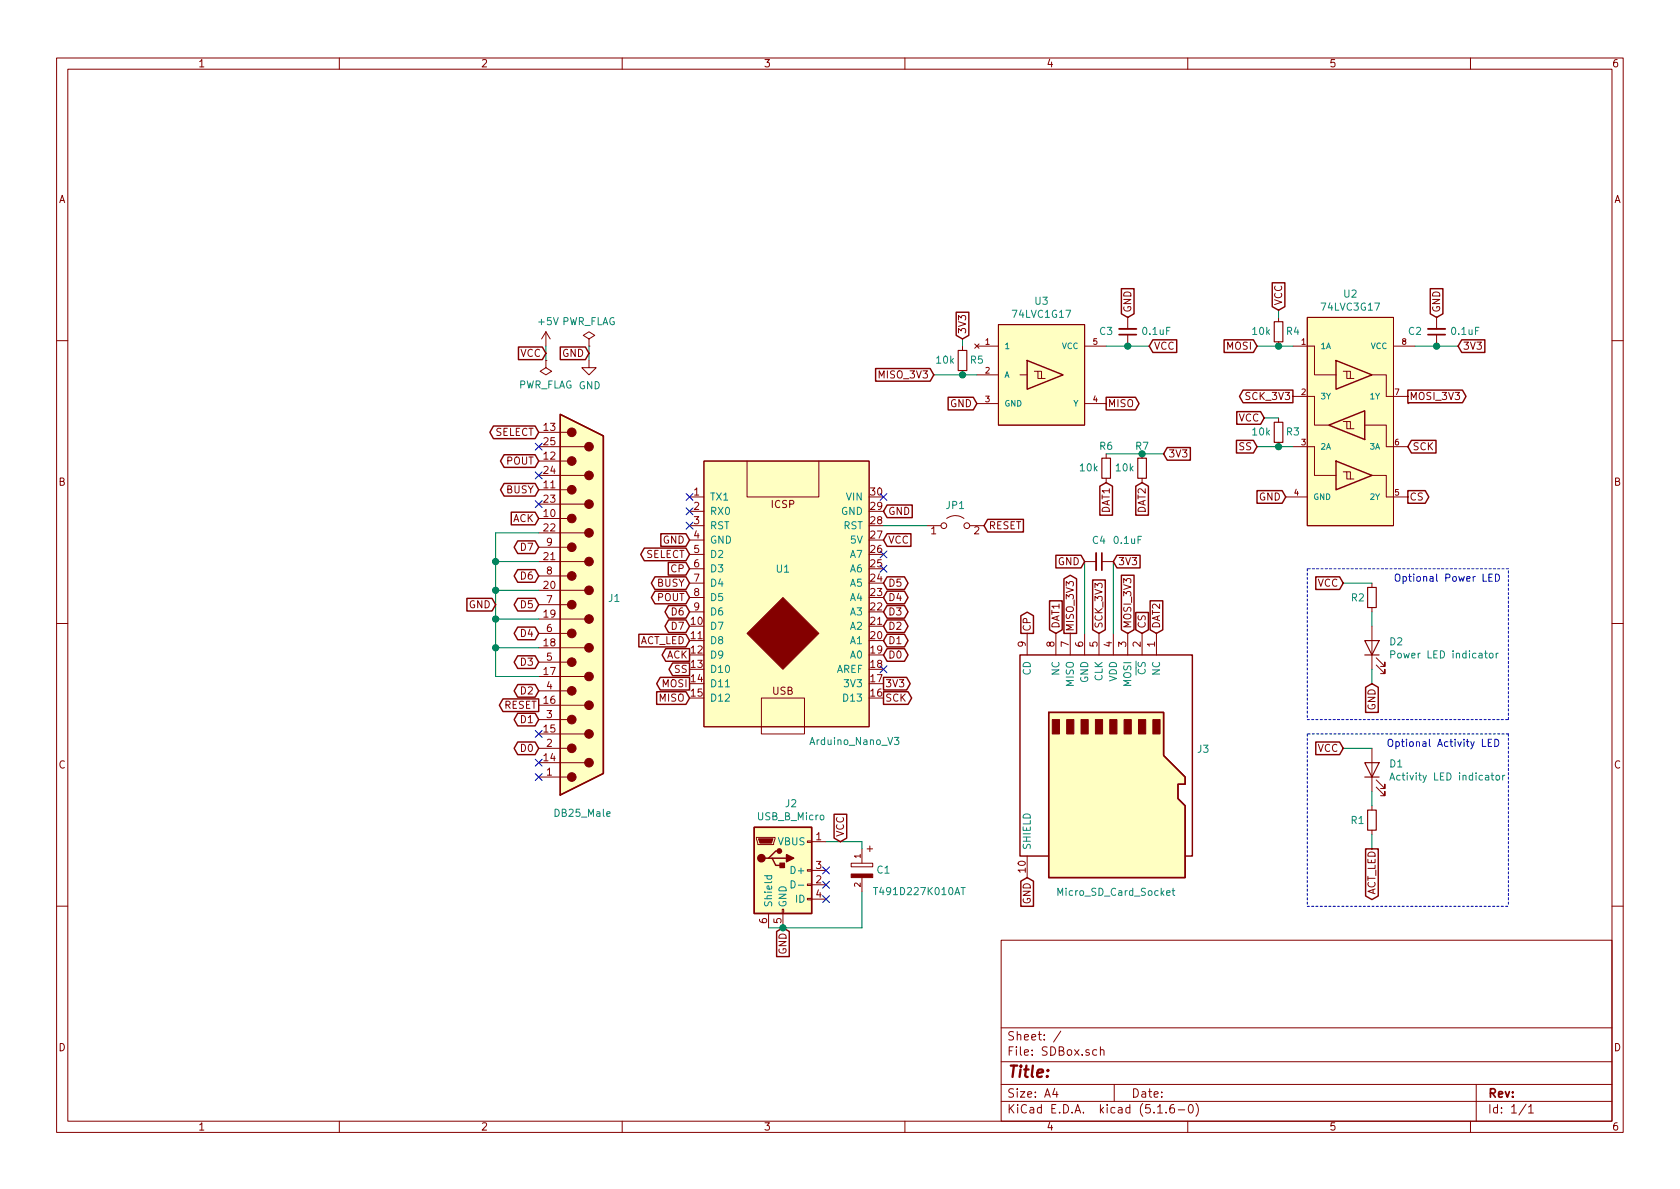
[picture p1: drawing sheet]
EESchema Schematic File Version 4
EELAYER 30 0
EELAYER END
$Descr A4 11693 8268
encoding utf-8
Sheet 1 1
Title ""
Date ""
Rev ""
Comp ""
Comment1 ""
Comment2 ""
Comment3 ""
Comment4 ""
$EndDescr
Text GLabel 3750 5200 0    50   BiDi ~ 0
D0
Text GLabel 3750 5000 0    50   BiDi ~ 0
D1
Text GLabel 3750 4800 0    50   BiDi ~ 0
D2
Text GLabel 3750 4600 0    50   BiDi ~ 0
D3
Text GLabel 3750 4400 0    50   BiDi ~ 0
D4
Text GLabel 3750 4200 0    50   BiDi ~ 0
D5
Text GLabel 3750 4000 0    50   BiDi ~ 0
D6
Text GLabel 3750 3800 0    50   BiDi ~ 0
D7
Text GLabel 3750 3400 0    50   BiDi ~ 0
BUSY
Text GLabel 3750 3200 0    50   BiDi ~ 0
POUT
Text GLabel 3750 3000 0    50   BiDi ~ 0
SELECT
Text GLabel 3450 4200 0    50   Input ~ 0
GND
Text GLabel 3750 4900 0    50   Output ~ 0
RESET
Text GLabel 4800 3750 0    50   Input ~ 0
GND
Text GLabel 6150 3550 2    50   Input ~ 0
GND
Text GLabel 4800 4050 0    50   BiDi ~ 0
BUSY
Text GLabel 4800 4150 0    50   BiDi ~ 0
POUT
Text GLabel 4800 4250 0    50   BiDi ~ 0
D6
Text GLabel 4800 4350 0    50   BiDi ~ 0
D7
Text GLabel 6150 4550 2    50   BiDi ~ 0
D0
Text GLabel 6150 4450 2    50   BiDi ~ 0
D1
Text GLabel 6150 4350 2    50   BiDi ~ 0
D2
Text GLabel 6150 4250 2    50   BiDi ~ 0
D3
Text GLabel 6150 4150 2    50   BiDi ~ 0
D4
Text GLabel 6150 4050 2    50   BiDi ~ 0
D5
Text GLabel 6850 3650 2    50   Input ~ 0
RESET
$Comp
L power:PWR_FLAG #FLG0101
U 1 1
P 3800 2500
F 0 "#FLG0101" H 3800 2575 50  0001 C CNN
F 1 "PWR_FLAG" H 3800 2673 50  0000 C CNN
F 2 "" H 3800 2500 50  0001 C CNN
F 3 "~" H 3800 2500 50  0001 C CNN
	1    3800 2500
	-1   0    0    1   
$EndComp
$Comp
L power:+5V #PWR0101
U 1 1
P 3800 2400
F 0 "#PWR0101" H 3800 2250 50  0001 C CNN
F 1 "+5V" H 3815 2573 50  0000 C CNN
F 2 "" H 3800 2400 50  0001 C CNN
F 3 "" H 3800 2400 50  0001 C CNN
	1    3800 2400
	1    0    0    -1  
$EndComp
Wire Wire Line
	3800 2400 3800 2500
$Comp
L power:GND #PWR0102
U 1 1
P 4100 2500
F 0 "#PWR0102" H 4100 2250 50  0001 C CNN
F 1 "GND" H 4105 2327 50  0000 C CNN
F 2 "" H 4100 2500 50  0001 C CNN
F 3 "" H 4100 2500 50  0001 C CNN
	1    4100 2500
	1    0    0    -1  
$EndComp
$Comp
L power:PWR_FLAG #FLG0102
U 1 1
P 4100 2400
F 0 "#FLG0102" H 4100 2475 50  0001 C CNN
F 1 "PWR_FLAG" H 4100 2573 50  0000 C CNN
F 2 "" H 4100 2400 50  0001 C CNN
F 3 "~" H 4100 2400 50  0001 C CNN
	1    4100 2400
	1    0    0    -1  
$EndComp
Wire Wire Line
	4100 2400 4100 2500
Text GLabel 4100 2450 0    50   Input ~ 0
GND
Text GLabel 7550 3900 0    50   Input ~ 0
GND
Text GLabel 5850 5850 1    50   Input ~ 0
VCC
Text GLabel 7450 4400 1    50   Output ~ 0
MISO_3V3
Text GLabel 7850 4400 1    50   Input ~ 0
MOSI_3V3
Text GLabel 4800 3850 0    50   BiDi ~ 0
SELECT
$Comp
L Device:C_Small C2
U 1 1
P 10000 2300
F 0 "C2" H 10150 2300 50  0000 C CNN
F 1 "0.1uF" H 9800 2300 50  0000 C CNN
F 2 "Capacitor_SMD:C_0805_2012Metric_Pad1.15x1.40mm_HandSolder" H 10000 2300 50  0001 C CNN
F 3 "~" H 10000 2300 50  0001 C CNN
	1    10000 2300
	-1   0    0    1   
$EndComp
Text GLabel 5450 6450 3    50   Input ~ 0
GND
Text GLabel 7650 4400 1    50   Input ~ 0
SCK_3V3
$Comp
L SDBox:Arduino_Nano_V3 U1
U 1 1
P 5450 4100
F 0 "U1" H 5450 4250 50  0000 C CNN
F 1 "Arduino_Nano_V3" H 5950 3050 50  0000 C CNN
F 2 "SDBox:Arduino_Nano_V3" H 5450 4100 50  0001 C CNN
F 3 "https://content.arduino.cc/assets/NanoV3.3_sch.pdf" H 5450 4100 50  0001 C CNN
	1    5450 4100
	1    0    0    -1  
$EndComp
NoConn ~ 6150 3850
NoConn ~ 6150 3950
NoConn ~ 6150 4650
NoConn ~ 3750 3300
NoConn ~ 3750 3500
NoConn ~ 3750 5100
NoConn ~ 4800 3450
NoConn ~ 4800 3550
NoConn ~ 4800 3650
Text GLabel 6150 4850 2    50   Output ~ 0
SCK
Text GLabel 4800 4850 0    50   Input ~ 0
MISO
Text GLabel 4800 4750 0    50   Output ~ 0
MOSI
Text GLabel 3800 2450 0    50   Input ~ 0
VCC
NoConn ~ 3750 3100
Text GLabel 9350 4050 0    50   Input ~ 0
VCC
$Comp
L Device:LED D2
U 1 1
P 9550 4500
F 0 "D2" V 9589 4383 50  0000 R CNN
F 1 "Power LED indicator" V 9498 4383 50  0000 R CNN
F 2 "LED_THT:LED_D3.0mm" H 9550 4500 50  0001 C CNN
F 3 "~" H 9550 4500 50  0001 C CNN
	1    9550 4500
	0    -1   -1   0   
$EndComp
Text GLabel 9550 4750 3    50   Input ~ 0
GND
Wire Wire Line
	9350 4050 9550 4050
Wire Wire Line
	9550 4250 9550 4350
Wire Wire Line
	9550 4650 9550 4750
Text GLabel 3750 3600 0    50   Input ~ 0
ACK
$Comp
L Device:R_Small R2
U 1 1
P 9550 4150
F 0 "R2" H 9400 4150 50  0000 L CNN
F 1 "150" H 9600 4150 50  0001 L CNN
F 2 "Resistor_SMD:R_1206_3216Metric_Pad1.42x1.75mm_HandSolder" H 9550 4150 50  0001 C CNN
F 3 "~" H 9550 4150 50  0001 C CNN
	1    9550 4150
	1    0    0    -1  
$EndComp
$Comp
L Device:R_Small R4
U 1 1
P 8900 2300
F 0 "R4" H 8800 2300 50  0000 C CNN
F 1 "10k" H 8950 2300 50  0000 L CNN
F 2 "Resistor_SMD:R_1206_3216Metric_Pad1.42x1.75mm_HandSolder" H 8900 2300 50  0001 C CNN
F 3 "~" H 8900 2300 50  0001 C CNN
	1    8900 2300
	-1   0    0    1   
$EndComp
$Comp
L Device:R_Small R1
U 1 1
P 9550 5700
F 0 "R1" H 9450 5700 50  0000 C CNN
F 1 "150" H 9700 5700 50  0001 C CNN
F 2 "Resistor_SMD:R_1206_3216Metric_Pad1.42x1.75mm_HandSolder" H 9550 5700 50  0001 C CNN
F 3 "~" H 9550 5700 50  0001 C CNN
	1    9550 5700
	1    0    0    -1  
$EndComp
Text GLabel 8950 3450 0    50   Input ~ 0
GND
Text GLabel 8900 2150 1    50   Input ~ 0
VCC
$Comp
L Device:LED D1
U 1 1
P 9550 5350
F 0 "D1" V 9589 5233 50  0000 R CNN
F 1 "Activity LED indicator" V 9498 5233 50  0000 R CNN
F 2 "LED_THT:LED_D3.0mm" H 9550 5350 50  0001 C CNN
F 3 "~" H 9550 5350 50  0001 C CNN
	1    9550 5350
	0    -1   -1   0   
$EndComp
Text Notes 9650 5200 0    50   ~ 0
Optional Activity LED
Wire Notes Line
	9100 3950 9100 5000
Wire Notes Line
	9100 5000 10500 5000
Wire Notes Line
	10500 5000 10500 3950
Wire Notes Line
	10500 3950 9100 3950
Text Notes 9700 4050 0    50   ~ 0
Optional Power LED
Wire Wire Line
	3750 3700 3450 3700
Wire Wire Line
	3450 3700 3450 3900
Wire Wire Line
	3450 4700 3750 4700
Wire Wire Line
	3750 3900 3450 3900
Connection ~ 3450 3900
Wire Wire Line
	3450 3900 3450 4100
Wire Wire Line
	3750 4100 3450 4100
Connection ~ 3450 4100
Wire Wire Line
	3450 4100 3450 4300
Wire Wire Line
	3750 4300 3450 4300
Connection ~ 3450 4300
Wire Wire Line
	3450 4300 3450 4500
Wire Wire Line
	3750 4500 3450 4500
Connection ~ 3450 4500
Wire Wire Line
	3450 4500 3450 4700
Text GLabel 4800 4550 0    50   Output ~ 0
ACK
NoConn ~ 3750 5400
$Comp
L Connector:DB25_Male J1
U 1 1
P 4050 4200
F 0 "J1" H 4230 4246 50  0000 L CNN
F 1 "DB25_Male" H 3850 2750 50  0000 L CNN
F 2 "Connector_Dsub:DSUB-25_Male_EdgeMount_P2.77mm" H 4050 4200 50  0001 C CNN
F 3 " ~" H 4050 4200 50  0001 C CNN
	1    4050 4200
	1    0    0    -1  
$EndComp
$Comp
L SDBox:Micro_SD_Card_Socket J3
U 1 1
P 7750 5300
F 0 "J3" V 7654 5880 50  0000 L CNN
F 1 "Micro_SD_Card_Socket" V 8650 4900 50  0000 L CNN
F 2 "SDBox:GCT-MEM2055-00-190-01-A" H 8900 5600 50  0001 C CNN
F 3 "" H 7750 5300 50  0001 C CNN
	1    7750 5300
	0    1    1    0   
$EndComp
Text GLabel 7750 3900 2    50   Input ~ 0
3V3
Text GLabel 6150 4750 2    50   Output ~ 0
3V3
Text GLabel 7150 6100 3    50   Input ~ 0
GND
Text GLabel 7950 4400 1    50   Input ~ 0
CS
Text GLabel 7350 4400 1    50   Input ~ 0
DAT1
Text GLabel 8050 4400 1    50   Input ~ 0
DAT2
Text GLabel 7150 4400 1    50   Output ~ 0
CP
$Comp
L SDBox:74LVC3G17 U2
U 1 1
P 9400 2950
F 0 "U2" H 9400 3865 50  0000 C CNN
F 1 "74LVC3G17" H 9400 3774 50  0000 C CNN
F 2 "SDBox:TSSOP-8_3x3mm_P0.65mm_Custom_Handsoldering" H 10250 3350 50  0001 C CNN
F 3 "https://assets.nexperia.com/documents/data-sheet/74LVC3G17.pdf" H 10250 3350 50  0001 C CNN
	1    9400 2950
	1    0    0    -1  
$EndComp
Text GLabel 8750 2400 0    50   Input ~ 0
MOSI
Text GLabel 9350 5200 0    50   Input ~ 0
VCC
Wire Wire Line
	9350 5200 9550 5200
Wire Wire Line
	9550 5500 9550 5600
Wire Wire Line
	9550 5800 9550 5900
Wire Notes Line
	9100 6300 10500 6300
Wire Notes Line
	10500 5100 9100 5100
Wire Wire Line
	8750 2400 8900 2400
Connection ~ 8900 2400
Wire Wire Line
	8900 2400 9000 2400
Text GLabel 4800 3950 0    50   Input ~ 0
CP
Text GLabel 4800 4650 0    50   Output ~ 0
SS
$Comp
L Device:R_Small R3
U 1 1
P 8900 3000
F 0 "R3" H 8800 3000 50  0000 C CNN
F 1 "10k" H 8950 3000 50  0000 L CNN
F 2 "Resistor_SMD:R_1206_3216Metric_Pad1.42x1.75mm_HandSolder" H 8900 3000 50  0001 C CNN
F 3 "~" H 8900 3000 50  0001 C CNN
	1    8900 3000
	-1   0    0    1   
$EndComp
Text GLabel 8750 3100 0    50   Input ~ 0
SS
Text GLabel 8800 2900 0    50   Input ~ 0
VCC
Wire Wire Line
	8800 2900 8900 2900
Wire Wire Line
	8750 3100 8900 3100
Connection ~ 8900 3100
Wire Wire Line
	8900 3100 9000 3100
$Comp
L SDBox:T491D227K010AT C1
U 1 1
P 6000 6100
F 0 "C1" V 6050 5950 50  0000 C CNN
F 1 "T491D227K010AT" V 5900 5700 50  0000 C CNN
F 2 "SDBox:CAPMP7343X430N" H 6000 6100 50  0001 L BNN
F 3 "https://www.reichelt.com/se/en/smd-tantalum-220-f-10v-125-c-t491d-220u-10-p206492.html" H 6000 6100 50  0001 L BNN
	1    6000 6100
	0    -1   -1   0   
$EndComp
Text GLabel 10150 2400 2    50   Input ~ 0
3V3
Wire Wire Line
	10150 2400 10000 2400
Connection ~ 10000 2400
Wire Wire Line
	10000 2400 9850 2400
Text GLabel 10000 2200 1    50   Input ~ 0
GND
Text GLabel 9550 5900 3    50   Output ~ 0
ACT_LED
Wire Notes Line
	10500 5100 10500 6300
Wire Notes Line
	9100 5100 9100 6300
Text GLabel 4800 4450 0    50   Input ~ 0
ACT_LED
Text GLabel 9800 2750 2    50   Output ~ 0
MOSI_3V3
Text GLabel 9800 3450 2    50   Output ~ 0
CS
Text GLabel 9800 3100 2    50   Input ~ 0
SCK
Text GLabel 9000 2750 0    50   Output ~ 0
SCK_3V3
Wire Wire Line
	8900 2150 8900 2200
NoConn ~ 6150 3450
NoConn ~ 3750 5300
$Comp
L Connector:USB_B_Micro J2
U 1 1
P 5450 6050
F 0 "J2" H 5507 6517 50  0000 C CNN
F 1 "USB_B_Micro" H 5507 6426 50  0000 C CNN
F 2 "SDBox:USB_Micro-B_Unknown_5s_SMT" H 5600 6000 50  0001 C CNN
F 3 "~" H 5600 6000 50  0001 C CNN
	1    5450 6050
	1    0    0    -1  
$EndComp
NoConn ~ 5750 6050
NoConn ~ 5750 6150
NoConn ~ 5750 6250
Wire Wire Line
	5350 6450 5450 6450
Wire Wire Line
	6000 6450 6000 6200
Connection ~ 5450 6450
Wire Wire Line
	5450 6450 6000 6450
Wire Wire Line
	5750 5850 6000 5850
Wire Wire Line
	6000 5850 6000 5900
Text GLabel 6150 3750 2    50   Input ~ 0
VCC
$Comp
L SDBox:74LVC1G17 U3
U 1 1
P 7250 2600
F 0 "U3" H 7250 3115 50  0000 C CNN
F 1 "74LVC1G17" H 7250 3024 50  0000 C CNN
F 2 "SDBox:SOT-353_SC-70-5_Custom_Handsoldering" H 7750 3550 50  0001 C CNN
F 3 "https://www.ti.com/lit/ds/symlink/sn74lvc1g17-q1.pdf" H 7750 3550 50  0001 C CNN
	1    7250 2600
	1    0    0    -1  
$EndComp
Text GLabel 6500 2600 0    50   Input ~ 0
MISO_3V3
Text GLabel 6800 2800 0    50   Input ~ 0
GND
$Comp
L Device:C_Small C3
U 1 1
P 7850 2300
F 0 "C3" H 8000 2300 50  0000 C CNN
F 1 "0.1uF" H 7650 2300 50  0000 C CNN
F 2 "Capacitor_SMD:C_0805_2012Metric_Pad1.15x1.40mm_HandSolder" H 7850 2300 50  0001 C CNN
F 3 "~" H 7850 2300 50  0001 C CNN
	1    7850 2300
	-1   0    0    1   
$EndComp
Text GLabel 7850 2200 1    50   Input ~ 0
GND
Text GLabel 8000 2400 2    50   Input ~ 0
VCC
Wire Wire Line
	7700 2400 7850 2400
Connection ~ 7850 2400
Wire Wire Line
	7850 2400 8000 2400
Text GLabel 7700 2800 2    50   Output ~ 0
MISO
$Comp
L Device:C_Small C4
U 1 1
P 7650 3900
F 0 "C4" V 7500 3900 50  0000 C CNN
F 1 "0.1uF" V 7500 4100 50  0000 C CNN
F 2 "Capacitor_SMD:C_0805_2012Metric_Pad1.15x1.40mm_HandSolder" H 7650 3900 50  0001 C CNN
F 3 "~" H 7650 3900 50  0001 C CNN
	1    7650 3900
	0    1    1    0   
$EndComp
Wire Wire Line
	7550 3900 7550 4400
Wire Wire Line
	7750 3900 7750 4400
$Comp
L Device:R_Small R5
U 1 1
P 6700 2500
F 0 "R5" H 6600 2500 50  0000 C CNN
F 1 "10k" H 6750 2500 50  0000 L CNN
F 2 "Resistor_SMD:R_1206_3216Metric_Pad1.42x1.75mm_HandSolder" H 6700 2500 50  0001 C CNN
F 3 "~" H 6700 2500 50  0001 C CNN
	1    6700 2500
	-1   0    0    1   
$EndComp
$Comp
L Device:R_Small R6
U 1 1
P 7700 3250
F 0 "R6" H 7700 3100 50  0000 C CNN
F 1 "10k" H 7750 3250 50  0000 L CNN
F 2 "Resistor_SMD:R_1206_3216Metric_Pad1.42x1.75mm_HandSolder" H 7700 3250 50  0001 C CNN
F 3 "~" H 7700 3250 50  0001 C CNN
	1    7700 3250
	-1   0    0    1   
$EndComp
$Comp
L Device:R_Small R7
U 1 1
P 7950 3250
F 0 "R7" H 7950 3100 50  0000 C CNN
F 1 "10k" H 8000 3250 50  0000 L CNN
F 2 "Resistor_SMD:R_1206_3216Metric_Pad1.42x1.75mm_HandSolder" H 7950 3250 50  0001 C CNN
F 3 "~" H 7950 3250 50  0001 C CNN
	1    7950 3250
	-1   0    0    1   
$EndComp
Wire Wire Line
	7700 3150 7950 3150
Text GLabel 7700 3350 3    50   Input ~ 0
DAT1
$Comp
L Jumper:Jumper_2_Open JP1
U 1 1
P 6650 3650
F 0 "JP1" H 6650 3793 50  0000 C CNN
F 1 "Jumper_2_Open" H 6650 3794 50  0001 C CNN
F 2 "Resistor_SMD:R_1206_3216Metric_Pad1.42x1.75mm_HandSolder" H 6650 3650 50  0001 C CNN
F 3 "~" H 6650 3650 50  0001 C CNN
	1    6650 3650
	1    0    0    -1  
$EndComp
Wire Wire Line
	6150 3650 6450 3650
Text GLabel 7950 3350 3    50   Input ~ 0
DAT2
Text GLabel 8100 3150 2    50   Input ~ 0
3V3
Wire Wire Line
	7950 3150 8100 3150
Connection ~ 7950 3150
Wire Wire Line
	6500 2600 6700 2600
Connection ~ 6700 2600
Wire Wire Line
	6700 2600 6800 2600
Wire Wire Line
	6700 2400 6700 2350
Text GLabel 6700 2350 1    50   Input ~ 0
3V3
$EndSCHEMATC
